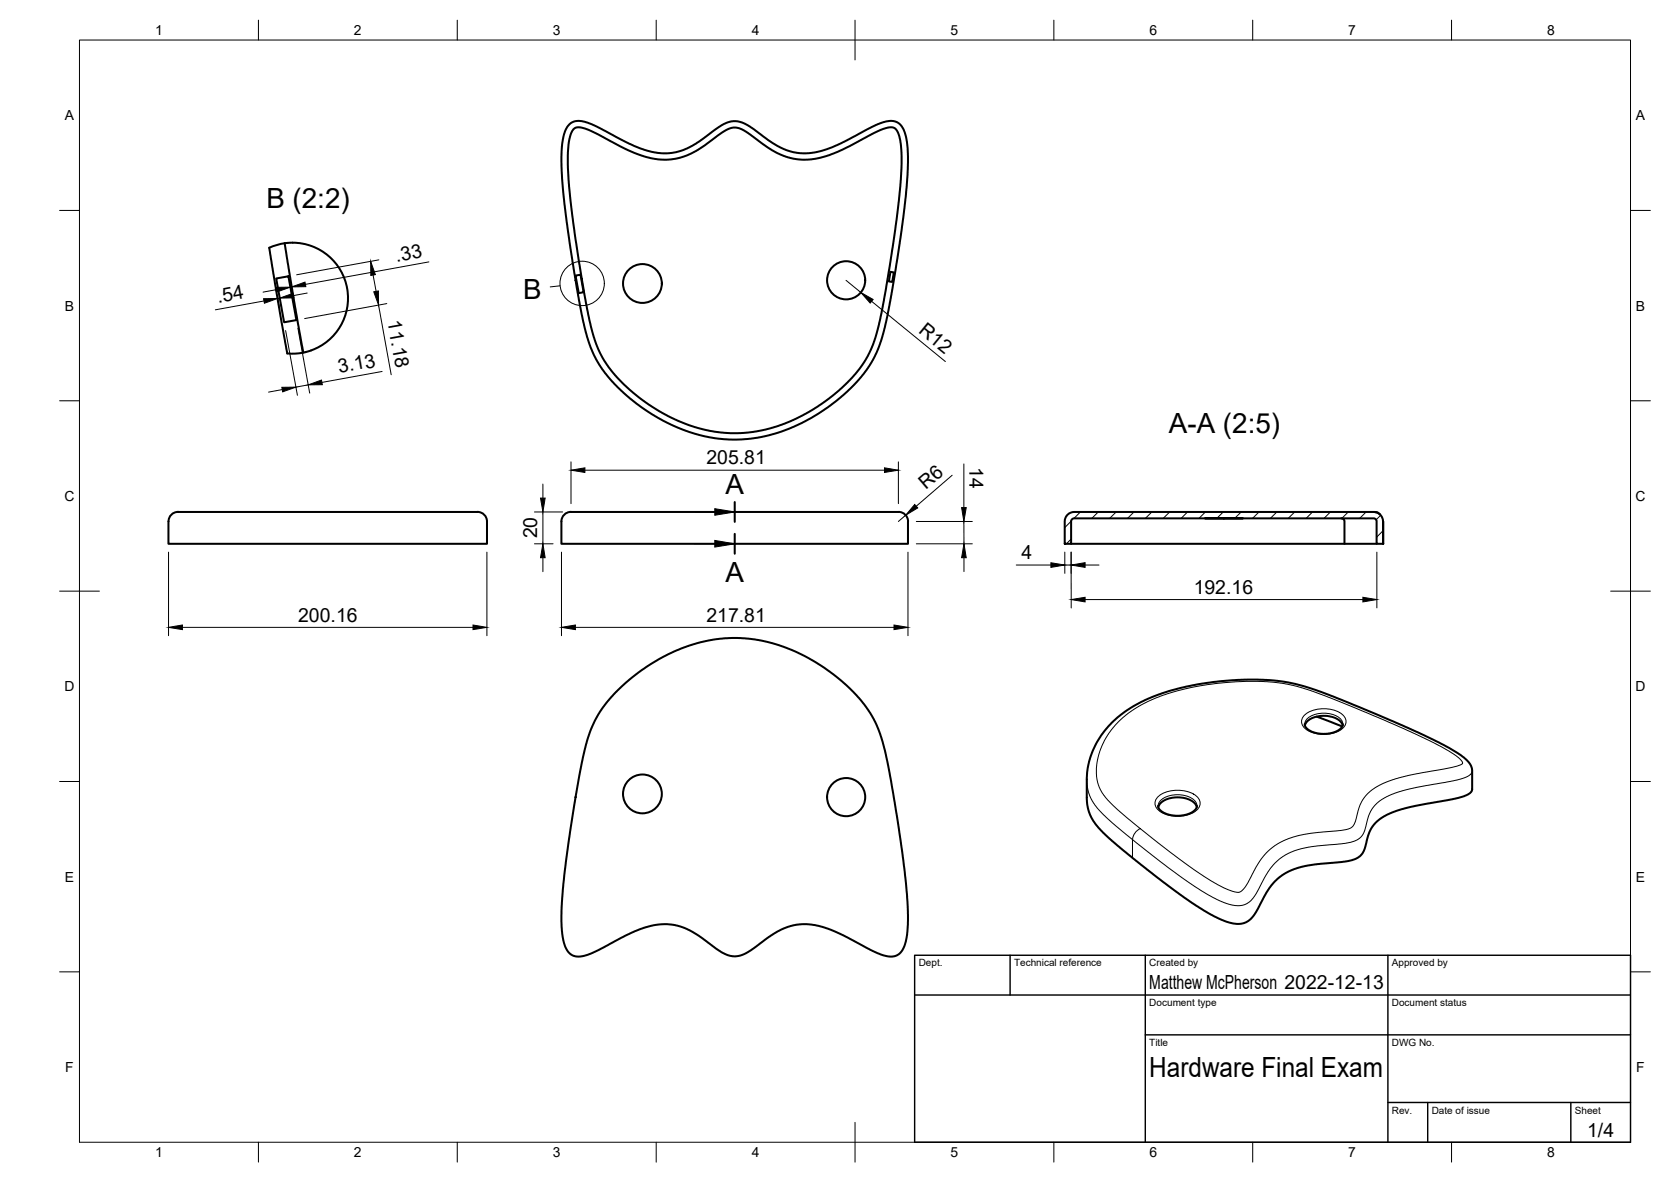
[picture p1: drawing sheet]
<svg xmlns="http://www.w3.org/2000/svg" width="420mm" height="297mm" viewBox="0 0 420 297" stroke-linecap="round" stroke-linejoin="round" font-family="sans-serif">
<!-- layer: Visible -->
<g fill="none" stroke="#000" stroke-width=".51">
<path d="M143.1 31.3l.8-.6 .9-.3h1.5l1.4 .4 3.1 1.4 7.4 3.9 3.5 1.4a14.6 14.6 0 0 0 14.9-2.5l5.2-3.7a6 6 0 0 1 7.1 .8l5.4 3.8 2.8 1.6 3.3 .9 2.8 .1 2.9-.5 3-1 3.2-1.4 7.9-4.2 1.9-.7 1.4-.3a3.8 3.8 0 0 1 4.2 3.5l.5 3.4v6.5l-.8 8.3-1.2 9-2.1 12.9-1.6 8.3-1.4 4.7-1.9 4-2.6 3.6-3.5 3.7-4.2 3.5-5 3.3-5.1 2.5-5.6 1.8-4.5 .8-5.1 .3a43.3 43.3 0 0 1-26.3-11.3l-2-1.9-2.5-2.7-1.5-1.9-1.4-2.5-1.8-4.2-1.8-7-3.1-18.2-1.3-9.4-.5-6.2-.2-4.4 .2-4.6 .6-3.2zM144.2 32.5l.7-.4 .8-.1 2 .5 10.4 5.3 3.8 1.5 3 .7a17.2 17.2 0 0 0 13.6-4.5l3.2-2.3 1.3-.7 1.4-.4 1.2 .1 2 .9 6.5 4.6 3.3 1.6a17.8 17.8 0 0 0 13.9-1.5l9.4-4.8 2.8-1 1.1 .1 .7 .5 .7 1.1 .4 1.8 .3 3.5-.2 6.2-1.4 12.4-1.5 9.8-1.9 11.2-1.3 5.4-1.2 3.3-2.2 4.1-2.7 3.5-4.9 4.5-5.3 3.7-5.3 2.7-3.1 1.2-2.9 .9-5.3 .9h-5.4l-4.7-.8-4.3-1.2-4.5-2-4.6-2.5-3.4-2.5-4.2-3.6-3.4-3.9-2.1-3.5-1.6-4.1-1.7-7.3-2.1-12.4-2-14.4-.5-5.4-.2-6.8 .4-3.6 .5-1.4zM69.4 70l3.1-.6 2 11-3.1 .6zM71.6 61.1l-1.7 .4-2.2 .8M73.6 61l-2 .1 4.7 27.5M73.6 61a13.9 13.9 0 0 1 13.8 12.4 13.9 13.9 0 0 1-10.9 15.1l-.2 .1a10.8 10.8 0 0 1-4.1 .2l-4.5-26.5M144.7 69.3l1.3-.3 .7 4.4-1.2 .3zM223.9 68.3l.8 .2-.4 2.4-.8-.2zM44.8 128.7h75.2M44.8 128.6h.1M44.8 128.6a2.43 2.43 0 0 0-2.4 2.4v5.7h80v-5.7a2.4 2.4 0 0 0-2.4-2.4M143.6 128.7h82.3"/>
<path d="M143.6 128.6a2.4 2.4 0 0 0-2.4 2.4v5.7h87.1v-6.2a2.4 2.4 0 0 0-2.4-1.9M268.4 129.4l.7-.5 .9-.2h75.6a2.36 2.36 0 0 1 2.1 2.3v5.7h-1.6v-5.7a.8 .8 0 0 0-.7-.7h-75.3a.8 .8 0 0 0-.8 .8v5.6h-1.6v-6zM269.3 136.7h76.8M303 130.3h9.5zM337.2 130.3l.5 .1 .4 .5v5.8M345.5 128.7h.7l.8 .6M347.7 131v5.7l.1-5.7M154.9 173.9l.4-.4a43.8 43.8 0 0 1 25.8-13l4.4-.2 4.1 .4 4.6 .9 3.6 1.2a42.9 42.9 0 0 1 22 18l1.8 4.5 1.5 6.1 2.6 14.6 2 15.3 .6 7.6-.1 5.2-.8 3.6-.5 1-.8 1-.8 .5-1 .2-2.1-.3-3.3-1.4-6.8-3.6-3.1-1.4-4-1.2-3.3-.3-2.2 .3-2.9 1-3.2 1.9-5.8 4.1-1.8 .7-1.5 .1-1.2-.2-1.7-.8-5.7-4.2-3-1.6-2.9-1-3-.3-2.6 .3-3.5 1.1-3.1 1.4-9.2 4.7-2.1 .6-1.5 .1-1.5-.7-1.1-1.6-.6-1.9-.4-3.5v-3.7l.3-5.7 1.8-14.3 2.4-14.1 1.1-5.5 1.1-4.1 .9-2.6 1.7-3.2 1.9-2.7zM279.5 181.7l3.7-3.1 4.6-2.6 4.4-1.8 6.1-1.7 6.9-1.1 7.7-.6 6.2 .1 4.9 .6 4 1 2.9 .9 8 3.1 15.3 6.5 10.3 5.1 3.7 2.3 1.6 1.9 .4 1.2-.1 5-.7 .9-1.9 .9-14.3 2.8-2.8 .9-2.4 1.2-1.8 1.3-1.3 1.6-.9 1.8-1.1 3.9-.5 .9-.9 .8-1.2 .5-1.7 .5-10.4 1.1-2.9 .8-1.9 .9-2.1 1.5-1.5 1.6-1.5 2.1-2.5 4.7-1.2 1.7-.8 .6-1.1 .5-1.7 .2-1.8-.3-2.6-1-2.9-1.5-4-2.5-7.2-5.2-5.5-4.3-6-4.9-3.5-3.2-2.5-2.9-1.2-2.3-.5-2.8v-5.5a20.5 20.5 0 0 1 6.2-14.1zM328 182l.4 .9 1.1 .8 1.6 .6 1.6 .1 1.9-.1 1.4-.5 1.2-.8 .5-1M328.1 182.3a4.7 4.7 0 0 1 4.8-2.4 4.7 4.7 0 0 1 4.7 2.4M331.1 180.1l6.4 2.5"/>
<path d="M291.2 202.5l.4 1 .9 .7 1.5 .6 1.8 .2 1.9-.1 1.8-.7 1-.7 .5-1M291.3 202.8a4.7 4.7 0 0 1 4.8-2.4 4.7 4.7 0 0 1 4.8 2.4"/>
<circle cx="161.5" cy="71.2" r="4.9"/>
<circle cx="212.8" cy="70.4" r="4.8"/>
<circle cx="161.5" cy="199.5" r="4.9"/>
<circle cx="212.8" cy="200.3" r="4.8"/>
</g>
<!-- layer: Visible Narrow -->
<path d="M328.2 179.6a8.2 8.2 0 0 1 9.3 0 2.31 2.31 0 0 1 .9 2.2 2.31 2.31 0 0 1-1.6 1.8 8.4 8.4 0 0 1-8.6-.5 2.17 2.17 0 0 1 0-3.5zM273.3 195.8v1.4l.5 2.1 .6 1.5 1 1.6 3.1 3.4 6.3 5.2M281.1 181.5l2.7-2.4 3.3-2.1 4.6-2 4.3-1.4 5.6-1.2 5.9-.8 6-.4 7.4 .3 4.2 .7 4.2 1.2 6.4 2.5 12.4 5.1 7.9 3.5 6.4 3.2 3.8 2.3 1.2 1 .4 .8-.7 .5-2.2 .6-8.7 1.5-4.6 1.1-3 1-2.5 1.3-2 1.5-1.5 1.7-.9 2-1.1 4-.5 .7-.6 .5-2.4 .5-6.3 .6-3.9 .6-3 .9-2.5 1.2-2.2 1.6-1.6 1.7-1.7 2.4-2.7 5-.9 1.1-1 .5-1.3-.3-2.2-.8-3.2-1.8-2.9-1.9-7.2-5.2-11-8.6-3.5-3.2-2.5-2.7-1.3-2.5-.5-2.9a18.1 18.1 0 0 1 5.4-12.9zM328.1 182a3.2 3.2 0 0 1 2.9-2.6 6.5 6.5 0 0 1 6.3 1.5l.4 1.1M370.2 193.7l-.5 1-1.9 .9-3.1 .8-10.3 1.9-3.8 1.1-2.6 1.2-1.7 1.2-1.2 1.4-.9 1.7-1.4 4.6-.8 1.1-1.2 .7-2.8 .7-9.3 1-3.1 .7-2.5 1.2-1.9 1.4-1.7 1.9-1.6 2.5-2.1 3.9-.9 1.3-1.3 1.2-1.1 .4-1.9 .1-2.3-.6-2.2-.9-3-1.6-4.1-2.6-4.9-3.6-9.3-7.3v4.6M286.7 208.2a3.3 3.3 0 0 0-1.9 2.8M291.2 202.5a3.3 3.3 0 0 1 3-2.6 6.6 6.6 0 0 1 6.4 1.5l.4 1.1M291.4 200a8.1 8.1 0 0 1 9.9 .5 2.33 2.33 0 0 1-1.2 3.7 8.6 8.6 0 0 1-8.7-.5 2.22 2.22 0 0 1 0-3.7z" fill="none" stroke="#000" stroke-width=".25"/>
<!-- layer: BORDER -->
<g fill="none" stroke="#000" stroke-width=".25">
<path d="M20 10.1h390v276.9h-390zM65 5.1v5M115 5.1v5M165 5.1v5M215 5.1v10M265 5.1v5M315 5.1v5M365 5.1v5M15 52.9h5M410 52.9h5M15 100.7h5M410 100.7h5"/>
<path d="M15 148.6h10M405 148.6h10M15 196.4h5M410 196.4h5M15 244.2h5M410 244.2h5M65 287v5M115 287v5M165 287v5M215 282.1v9.9M265 287v5M315 287v5"/>
<path d="M365 287v5"/>
</g>
<!-- layer: TITLEBLOCK -->
<path d="M230 240.1h180v46.9h-180zM230 250h180M254 240.1v9.9M288 240.1v46.9M349 240.1v46.9M288 260.1h122M349 277.1h61M359 277.1v9.9M395 277.1v9.9" fill="none" stroke="#000" stroke-width=".36"/>
<!-- layer: Hatching -->
<g fill="none" stroke="#000" stroke-width=".25">
<path d="M269.3 135.5l-1.2 1.2M269.3 131l-1.6 1.6M271.7 128.7l-1.6 1.5M276.1 128.7l-1.5 1.5M280.6 128.7l-1.6 1.5M285.1 128.7l-1.6 1.5M289.6 128.7l-1.6 1.5M294.1 128.7l-1.6 1.5M298.6 128.7l-1.6 1.5M303.1 128.7l-1.6 1.5M307.6 128.7l-1.6 1.5M312.1 128.7l-1.6 1.5"/>
<path d="M316.6 128.7l-1.6 1.5M321.1 128.7l-1.7 1.5M325.5 128.7l-1.6 1.5M330 128.7l-1.6 1.5M334.5 128.7l-1.6 1.5M339 128.7l-1.6 1.5M343.5 128.6l-1.6 1.6M347.2 129.5l-1.2 1.1M347.7 133.4l-1.6 1.6"/>
</g>
<!-- layer: Section Lines -->
<path d="M184.7 126.2v5M184.7 134.2v5" fill="none" stroke="#000" stroke-width=".51"/>
<path d="M174.7 128.7h5M174.7 136.7h5" fill="none" stroke="#000" stroke-width=".25"/>
<path d="M179.7 127.8l5 .9-5 .8zM179.7 135.8l5 .9-5 .8z" fill="#000" stroke="#000" stroke-width=".25"/>
<!-- layer: FD_Dimensions -->
<g fill="none" stroke="#000" stroke-width=".25">
<path d="M66.4 75.6l-12.3 2.3M69.6 72.8l-3.5 .6M69.8 75.1l.4 2M70.3 74.9l-.5 .1M70.6 76.4l.1 .6M73 70v.3M73.1 72.5l.3 1.7M73.3 72.1l-.3 .1M77.2 73.6l-3.4 .7M93.8 69.1l.8 4.1M95.2 76.7l3.2 17.5M95.2 65.3l-20.6 3.8"/>
<path d="M97.3 76.3l-20.7 3.8M107.8 65.8l-31 5.7M212.7 70.4l3.8 3.1M219.2 75.7l18.5 15.2M71 97.9l-3.5 .6M71.8 83.1l3 16.2M74.9 82.5l3 16.3M77.5 96.7l-3.1 .6M96.1 93.4l-15.2 2.7M143.6 116.1v10.5M147.1 118.2h75.3M225.9 116.1v10.5"/>
<path d="M239.4 119.4l-9 7.8M242.4 116.6v11M42.4 138.8v21M122.4 138.8v21M134.4 136.7h4.7M134.4 128.7h7.1M136.5 121.7v3.5M136.5 128.7v8M141.2 138.8v21M227.7 129.5l-1.8 1.5M228.3 138.8v21M230.4 136.7h14.1"/>
<path d="M230.4 131h14.1M242.4 131v5.7M267.7 138.8v5.3M346.2 138.8v14M45.9 157.7h73M136.5 140.2v3.5M144.7 157.7h80.1M242.4 140.2v3.4M255.5 142h8.7M267.7 142h1.6M269.3 144.1v-5.3v14M272.8 142h3.5"/>
<path d="M272.8 150.7h69.9"/>
</g>
<g fill="#000" stroke="#000" stroke-width=".25">
<path d="M66.3 75.1l3.5-.1-3.3 1.2zM69.5 72.2h3.5l-3.3 1.1zM70.3 74.9l3.4-1.2 .2 1.2zM73.3 72.1l3.4-1.2 .2 1.1zM93.2 65.7l1.2 3.3-1.2 .2zM94 73.3l1.1-.2 .1 3.6zM216.5 73.5l3 1.8-.7 .9zM70.9 97.3h3.5l-3.3 1.2zM77.5 96.7l3.3-1.2 .2 1.2zM143.6 118.2l3.5-.6v1.1zM222.4 117.6l3.5 .6-3.5 .5zM135.9 125.2h1.2l-.6 3.5z"/>
<path d="M230 126.8l.8 .8-3.1 1.9zM241.8 127.6h1.2l-.6 3.4zM42.4 157.7l3.5-.6v1.1zM118.9 157.1l3.5 .6-3.5 .5zM136.5 136.7l.6 3.5h-1.2zM141.2 157.7l3.5-.6v1.1zM224.8 157.1l3.5 .6-3.5 .5zM242.4 136.7l.6 3.5h-1.2zM264.2 141.4l3.5 .6-3.5 .6zM269.3 142l3.5-.6v1.2zM269.3 150.7l3.5-.6v1.2zM342.7 150.1l3.5 .6-3.5 .6z"/>
</g>
<!-- layer: Detail Boundary -->
<g fill="none" stroke="#000" stroke-width=".25">
<path d="M140.8 71.8l-2.5 .3"/>
<circle cx="146.4" cy="71.2" r="5.6"/>
</g>
<g font-size="7">
<text x="67" y="52.2">B (2:2)</text>
<text x="131.6" y="75.1">B</text>
<text x="293.9" y="108.9">A-A (2:5)</text>
<text x="182.4" y="124.1">A</text>
<text x="182.4" y="146.2">A</text>
<text x="289" y="270.6">Hardware Final Exam</text>
</g>
<g font-size="4.9">
<text x="99.7" y="65.8" transform="rotate(-10 99.7 65.8)">.33</text>
<text x="54.8" y="76.2" transform="rotate(-10 54.8 76.2)">.54</text>
<text x="97.4" y="80.7" transform="rotate(80 97.4 80.7)">11.18</text>
<text x="230.8" y="83.4" transform="rotate(39 230.8 83.4)">R12</text>
<text x="85.3" y="93.8" transform="rotate(-10 85.3 93.8)">3.13</text>
<text x="177.6" y="116.7">205.81</text>
<text x="243.8" y="117.5" transform="rotate(90 243.8 117.5)">14</text>
<text x="232.8" y="123.2" transform="rotate(-41 232.8 123.2)">R6</text>
<text x="135" y="135.3" transform="rotate(-90 135 135.3)">20</text>
<text x="256.9" y="140.6">4</text>
<text x="300.1" y="149.2">192.16</text>
<text x="75" y="156.2">200.16</text>
<text x="177.6" y="156.2">217.81</text>
<text x="289" y="248.5">Matthew McPherson 2022-12-13</text>
<text x="399.1" y="285.7">1/4</text>
</g>
<g font-size="3.5">
<text x="39" y="8.8">1</text>
<text x="89" y="8.8">2</text>
<text x="139" y="8.8">3</text>
<text x="189" y="8.8">4</text>
<text x="239" y="8.8">5</text>
<text x="289" y="8.8">6</text>
<text x="339" y="8.8">7</text>
<text x="389" y="8.8">8</text>
<text x="16.3" y="30.2">A</text>
<text x="411.3" y="30.2">A</text>
<text x="16.3" y="78">B</text>
<text x="411.3" y="78">B</text>
<text x="16.2" y="125.9">C</text>
<text x="411.2" y="125.9">C</text>
<text x="16.2" y="173.7">D</text>
<text x="411.2" y="173.7">D</text>
<text x="16.3" y="221.6">E</text>
<text x="411.3" y="221.6">E</text>
<text x="16.4" y="269.4">F</text>
<text x="411.4" y="269.4">F</text>
<text x="39" y="290.8">1</text>
<text x="89" y="290.8">2</text>
<text x="139" y="290.8">3</text>
<text x="189" y="290.8">4</text>
<text x="239" y="290.8">5</text>
<text x="289" y="290.8">6</text>
<text x="339" y="290.8">7</text>
<text x="389" y="290.8">8</text>
</g>
<g font-size="2.5">
<text x="231" y="242.9">Dept.</text>
<text x="255" y="242.9">Technical reference</text>
<text x="289" y="242.9">Created by</text>
<text x="350" y="242.9">Approved by</text>
<text x="289" y="252.8">Document type</text>
<text x="350" y="252.8">Document status</text>
<text x="289" y="262.9">Title</text>
<text x="350" y="262.9">DWG No.</text>
<text x="350" y="279.9">Rev.</text>
<text x="360" y="279.9">Date of issue</text>
<text x="396" y="279.9">Sheet</text>
</g>
</svg>
